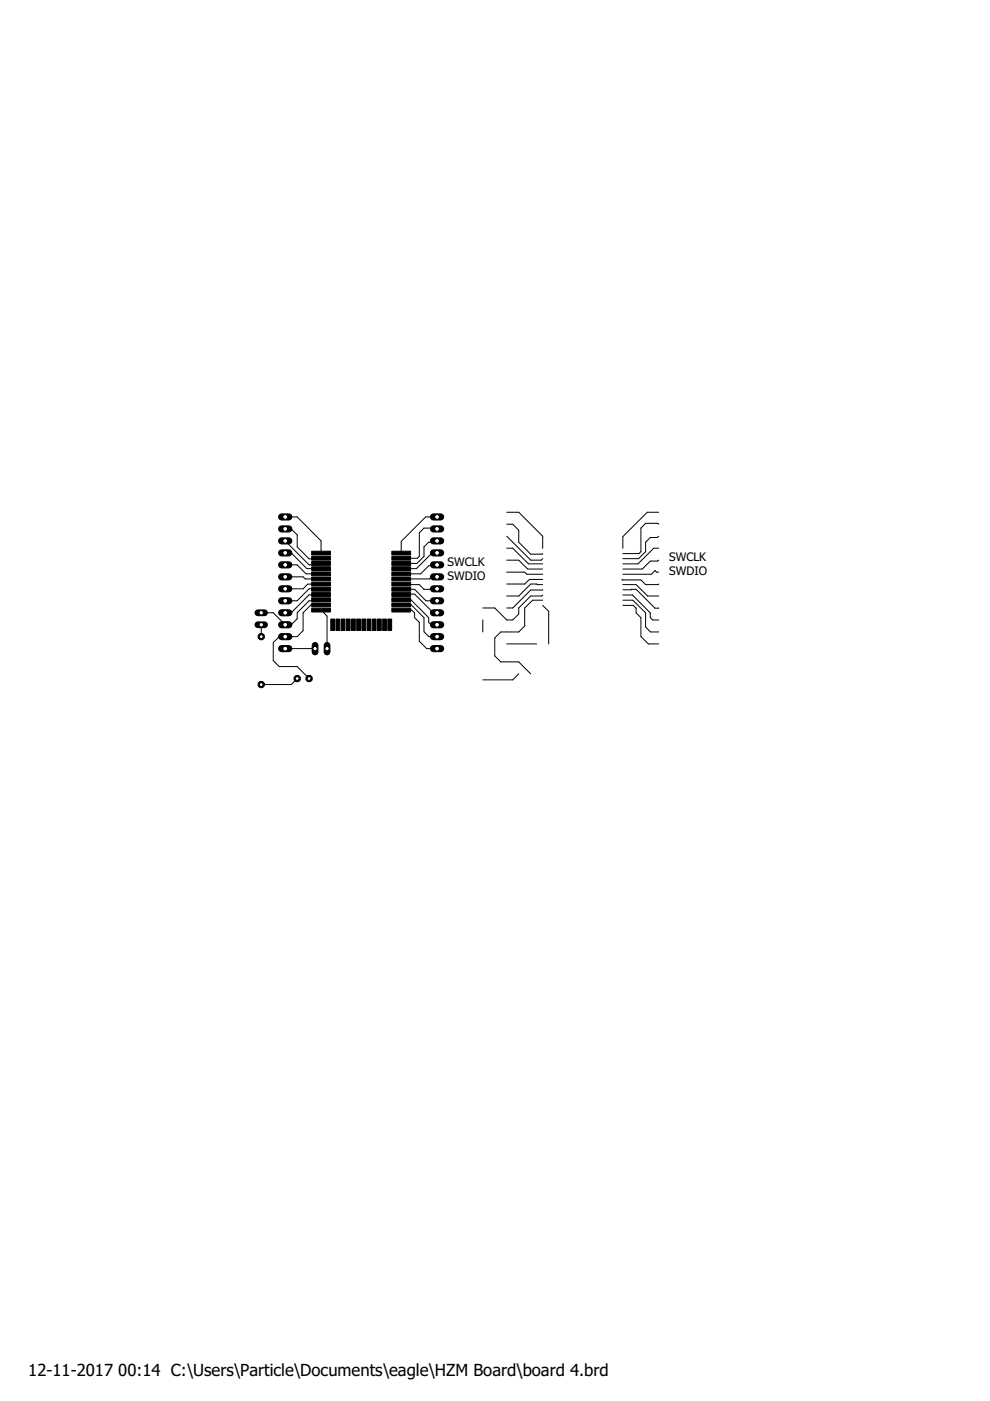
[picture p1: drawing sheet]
<svg xmlns="http://www.w3.org/2000/svg" width="210mm" height="297mm" viewBox="0 0 210 297" stroke-linecap="round" stroke-linejoin="round" font-family="sans-serif">
<g fill="#000" stroke="#000" stroke-width=".21">
<path d="M66.1 119.1h4v.8h-4zM66.1 118h4v.8h-4zM66.1 116.9h4v.8h-4zM83.1 119.1h4v.8h-4zM83.1 116.9h4v.8h-4zM83.1 118h4v.8h-4zM66.1 128.9h4v.9h-4zM66.1 127.8h4v.9h-4zM66.1 126.7h4v.9h-4zM66.1 125.6h4v.8h-4zM66.1 124.5h4v.8h-4zM66.1 123.4h4v.8h-4z"/>
<path d="M66.1 122.3h4v.8h-4zM66.1 121.3h4v.8h-4zM66.1 120.2h4v.8h-4zM70.1 131.3h.8v2.4h-.8zM71.2 131.3h.8v2.4h-.8zM72.3 131.3h.8v2.4h-.8zM73.4 131.3h.8v2.4h-.8zM74.5 131.3h.8v2.4h-.8zM75.6 131.3h.8v2.4h-.8zM76.7 131.3h.8v2.4h-.8zM77.8 131.3h.8v2.4h-.8zM78.9 131.3h.8v2.4h-.8z"/>
<path d="M80 131.3h.8v2.4h-.8zM81.1 131.3h.8v2.4h-.8zM82.2 131.3h.8v2.4h-.8zM83.1 128.9h4v.9h-4zM83.1 127.8h4v.9h-4zM83.1 126.7h4v.9h-4zM83.1 125.6h4v.8h-4zM83.1 124.5h4v.8h-4zM83.1 123.4h4v.8h-4zM83.1 122.3h4v.8h-4zM83.1 121.3h4v.8h-4zM83.1 120.2h4v.8h-4z"/>
</g>
<g fill="none" stroke="#000" stroke-width=".21">
<path d="M60.5 119.8h2.5l1.9 1.9h3.2M60.5 114.7l5 5.1h2.3l.3-.3M60.5 117.2h1.2l3.4 3.4h3M60.5 112.1h1.2l1.3 1.3v2.6l2.5 2.5h2.4l.2-.1M60.5 109.6h2.5l5.1 5.1v2.6M92.7 119.8l-.2 .2h-1.6l-1.7 1.7h-4.1M92.7 117.2h-1.1l-3.3 3.4h-3.2M92.7 109.6h-2.4l-5.2 5.2v2.5M92.7 112.1l-.2-.1h-2.6l-1 1v5l-.4 .4h-3.4M92.7 114.7l-.3 .3h-1.5l-1 1v2l-1.5 1.5h-3.3M107.4 118.8h2.6l1.9 1.8h3.2M107.4 113.7l5.1 5.1h2.3l.3-.4"/>
<path d="M107.4 116.2h1.3l3.4 3.3h3M107.4 111.1h1.3l1.3 1.3v2.6l2.5 2.5h2.4l.2-.1M107.4 108.6h2.6l5.1 5.1v2.6M139.7 113.7l-.3 .3h-1.5l-1 1v2l-1.5 1.4h-3.3M139.7 118.8l-.3 .2h-1.5l-1.7 1.6h-4.1M139.7 116.2h-1.1l-3.3 3.3h-3.2M139.7 108.6h-2.5l-5.1 5.2v2.5M139.7 111.1l-.2-.1h-2.6l-1 1v5l-.4 .4h-3.4M55.4 132.5v2.5M60.5 122.3h3.8l.4 .4h3.4M60.5 137.5h6.3M68.1 126l-2.6 .1-3.8 3.8h-1.2"/>
<path d="M68.1 127.1l-.2 .3h-2.4l-2.5 2.5v1.3l-1.3 1.3h-1.2l-2.6-2.6h-2.5M68.1 124.9l-2.6-.1-2.5 2.6h-2.5M68.1 123.8h-2.8l-1 1h-3.8M68.1 128.2h-2.2l-1.6 1.7v3.8l-1.3 1.3h-3.8l-1.3 1.2v3.9l1.3 1.2h3.8l2.5 2.6M68.1 129.3l1.2 1.3v6.9M85.1 126h2.8l4 3.9h.8M85.1 124.9h2.8l2.4 2.5h2.4M85.1 123.8l-.2 .2h4l1 .9 2.8-.1M85.1 129.3h2.2l.6 .6v1.1l1 1v4l1.6 1.5h2.2M85.1 128.2h2.1l2.7 2.8v2.9l1 1.1h1.8M85.1 127.1h2l3.8 3.9v1l.5 .5h1.3M92.7 122.3h-.5l-.3-.3-.8 .7h-6"/>
<path d="M102.4 131.4v2.6M107.4 121.3h3.9l.4 .5h3.4M107.4 136.5h6.4M115.1 122.9h-2.9l-.9 .9h-3.9M115.1 124l-2.6-.2-2.5 2.6h-2.6M115.1 125.1h-2.6l-3.8 3.8h-1.3M115.1 126.2l-.2 .2h-2.4l-2.5 2.5v1.3l-1.3 1.2h-1.3l-2.5-2.5h-2.5M115.1 127.3h-2.2l-1.6 1.6v3.8l-1.3 1.3h-3.8l-1.3 1.3v3.8l1.3 1.2h3.8l2.5 2.6M115.1 128.4l1.2 1.2v6.9M132.1 125.1l2.8-.2 4 4h.8M132.1 124h2.8l2.4 2.4h2.4M132.1 122.9l-.2 .1h4l1 1h2.6l.2-.2"/>
<path d="M132.1 128.4h2.2l.6 .5v1l1 1.1v4l1.6 1.5h2.2M132.1 127.3h2.1l2.7 2.6v3l1 1.1h1.8M132.1 126.2h2l3.8 3.7v1.1l.5 .4h1.3M139.7 121.3h-.5l-.3-.3-.8 .8h-6M63 143.9l-1.3 1.2h-6.3M110 142.9l-1.3 1.2h-6.3"/>
</g>
<path d="M69.3 136.8v1.4" fill="none" stroke="#000" stroke-width="1.4"/>
<circle cx="69.3" cy="137.5" r=".47" fill="#fff" stroke="#000" stroke-width=".21"/>
<path d="M66.8 136.8v1.4" fill="none" stroke="#000" stroke-width="1.4"/>
<circle cx="66.8" cy="137.5" r=".47" fill="#fff" stroke="#000" stroke-width=".21"/>
<path d="M59.7 137.5h1.5" fill="none" stroke="#000" stroke-width="1.5"/>
<circle cx="60.5" cy="137.5" r=".51" fill="#fff" stroke="#000" stroke-width=".21"/>
<path d="M59.7 135h1.5" fill="none" stroke="#000" stroke-width="1.5"/>
<circle cx="60.5" cy="135" r=".51" fill="#fff" stroke="#000" stroke-width=".21"/>
<path d="M59.7 132.5h1.5" fill="none" stroke="#000" stroke-width="1.5"/>
<circle cx="60.5" cy="132.5" r=".51" fill="#fff" stroke="#000" stroke-width=".21"/>
<path d="M59.7 129.9h1.5" fill="none" stroke="#000" stroke-width="1.5"/>
<circle cx="60.5" cy="129.9" r=".51" fill="#fff" stroke="#000" stroke-width=".21"/>
<path d="M59.7 127.4h1.5" fill="none" stroke="#000" stroke-width="1.5"/>
<circle cx="60.5" cy="127.4" r=".51" fill="#fff" stroke="#000" stroke-width=".21"/>
<path d="M59.7 124.8h1.5" fill="none" stroke="#000" stroke-width="1.5"/>
<circle cx="60.5" cy="124.8" r=".51" fill="#fff" stroke="#000" stroke-width=".21"/>
<path d="M59.7 122.3h1.5" fill="none" stroke="#000" stroke-width="1.5"/>
<circle cx="60.5" cy="122.3" r=".51" fill="#fff" stroke="#000" stroke-width=".21"/>
<path d="M59.7 119.8h1.5" fill="none" stroke="#000" stroke-width="1.5"/>
<circle cx="60.5" cy="119.8" r=".51" fill="#fff" stroke="#000" stroke-width=".21"/>
<path d="M59.7 117.2h1.5" fill="none" stroke="#000" stroke-width="1.5"/>
<circle cx="60.5" cy="117.2" r=".51" fill="#fff" stroke="#000" stroke-width=".21"/>
<path d="M59.7 114.7h1.5" fill="none" stroke="#000" stroke-width="1.5"/>
<circle cx="60.5" cy="114.7" r=".51" fill="#fff" stroke="#000" stroke-width=".21"/>
<path d="M59.7 112.1h1.5" fill="none" stroke="#000" stroke-width="1.5"/>
<circle cx="60.5" cy="112.1" r=".51" fill="#fff" stroke="#000" stroke-width=".21"/>
<path d="M59.7 109.6h1.5" fill="none" stroke="#000" stroke-width="1.5"/>
<circle cx="60.5" cy="109.6" r=".51" fill="#fff" stroke="#000" stroke-width=".21"/>
<path d="M91.9 109.6h1.5" fill="none" stroke="#000" stroke-width="1.5"/>
<circle cx="92.7" cy="109.6" r=".51" fill="#fff" stroke="#000" stroke-width=".21"/>
<path d="M91.9 112.1h1.5" fill="none" stroke="#000" stroke-width="1.5"/>
<circle cx="92.7" cy="112.1" r=".51" fill="#fff" stroke="#000" stroke-width=".21"/>
<path d="M91.9 114.7h1.5" fill="none" stroke="#000" stroke-width="1.5"/>
<circle cx="92.7" cy="114.7" r=".51" fill="#fff" stroke="#000" stroke-width=".21"/>
<path d="M91.9 117.2h1.5" fill="none" stroke="#000" stroke-width="1.5"/>
<circle cx="92.7" cy="117.2" r=".51" fill="#fff" stroke="#000" stroke-width=".21"/>
<path d="M91.9 119.8h1.5" fill="none" stroke="#000" stroke-width="1.5"/>
<circle cx="92.7" cy="119.8" r=".51" fill="#fff" stroke="#000" stroke-width=".21"/>
<path d="M91.9 122.3h1.5" fill="none" stroke="#000" stroke-width="1.5"/>
<circle cx="92.7" cy="122.3" r=".51" fill="#fff" stroke="#000" stroke-width=".21"/>
<path d="M91.9 124.8h1.5" fill="none" stroke="#000" stroke-width="1.5"/>
<circle cx="92.7" cy="124.8" r=".51" fill="#fff" stroke="#000" stroke-width=".21"/>
<path d="M91.9 127.4h1.5" fill="none" stroke="#000" stroke-width="1.5"/>
<circle cx="92.7" cy="127.4" r=".51" fill="#fff" stroke="#000" stroke-width=".21"/>
<path d="M91.9 129.9h1.5" fill="none" stroke="#000" stroke-width="1.5"/>
<circle cx="92.7" cy="129.9" r=".51" fill="#fff" stroke="#000" stroke-width=".21"/>
<path d="M91.9 132.5h1.5" fill="none" stroke="#000" stroke-width="1.5"/>
<circle cx="92.7" cy="132.5" r=".51" fill="#fff" stroke="#000" stroke-width=".21"/>
<path d="M91.9 135h1.5" fill="none" stroke="#000" stroke-width="1.5"/>
<circle cx="92.7" cy="135" r=".51" fill="#fff" stroke="#000" stroke-width=".21"/>
<path d="M91.9 137.5h1.5" fill="none" stroke="#000" stroke-width="1.5"/>
<circle cx="92.7" cy="137.5" r=".51" fill="#fff" stroke="#000" stroke-width=".21"/>
<path d="M54.7 129.9h1.4" fill="none" stroke="#000" stroke-width="1.4"/>
<circle cx="55.4" cy="129.9" r=".47" fill="#fff" stroke="#000" stroke-width=".21"/>
<path d="M54.7 132.5h1.4" fill="none" stroke="#000" stroke-width="1.4"/>
<circle cx="55.4" cy="132.5" r=".47" fill="#fff" stroke="#000" stroke-width=".21"/>
<circle cx="63" cy="143.9" r=".71" fill="#000" stroke="#000" stroke-width=".21"/>
<circle cx="63" cy="143.9" r=".4" fill="#fff" stroke="#000" stroke-width=".21"/>
<circle cx="65.5" cy="143.9" r=".71" fill="#000" stroke="#000" stroke-width=".21"/>
<circle cx="65.5" cy="143.9" r=".4" fill="#fff" stroke="#000" stroke-width=".21"/>
<circle cx="55.4" cy="135" r=".71" fill="#000" stroke="#000" stroke-width=".21"/>
<circle cx="55.4" cy="135" r=".4" fill="#fff" stroke="#000" stroke-width=".21"/>
<circle cx="55.4" cy="145.1" r=".71" fill="#000" stroke="#000" stroke-width=".21"/>
<circle cx="55.4" cy="145.1" r=".4" fill="#fff" stroke="#000" stroke-width=".21"/>
<g font-size="3.5">
<text x="6" y="291.7">12-11-2017</text>
<text x="25.1" y="291.7">00:14 C:\Users\Particle\Documents\eagle\HZM Board\board 4.brd</text>
</g>
<g font-size="2.5">
<text x="94.9" y="120">SWCLK</text>
<text x="141.9" y="119">SWCLK</text>
<text x="94.9" y="123">SWDIO</text>
<text x="141.9" y="122">SWDIO</text>
</g>
</svg>
